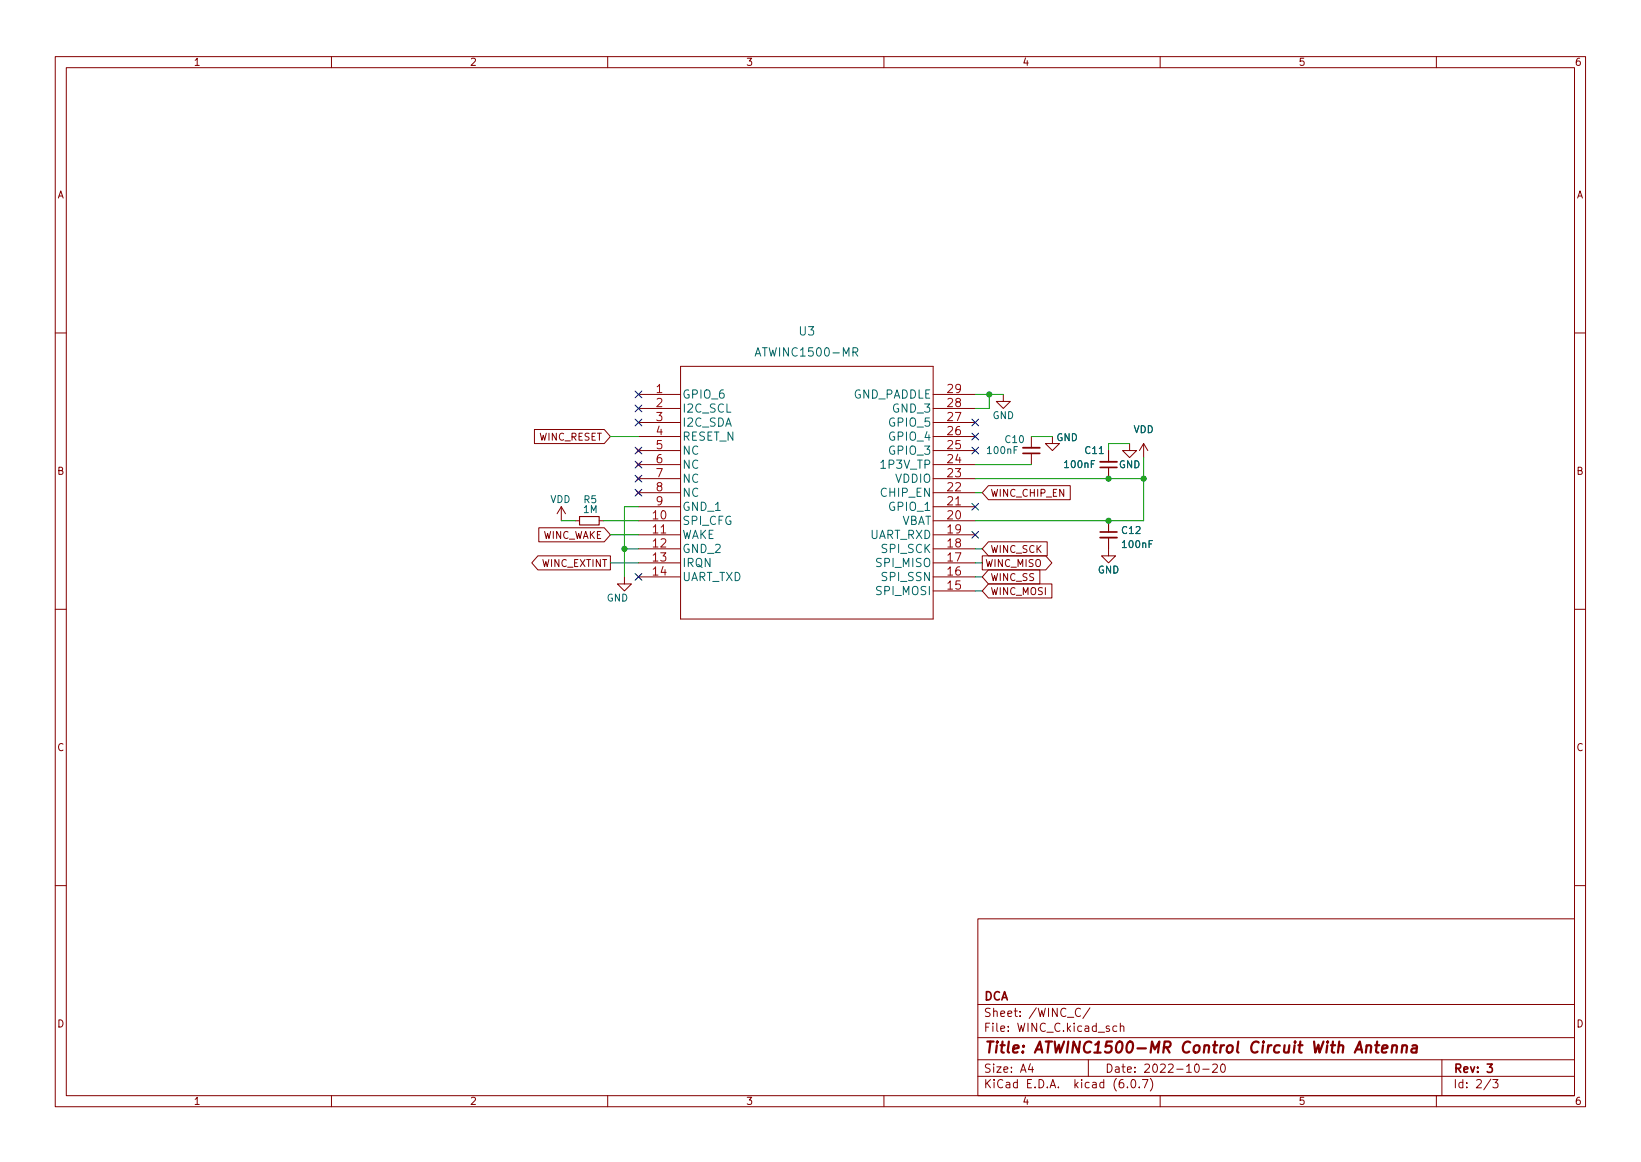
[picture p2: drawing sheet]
(kicad_sch (version 20211123) (generator eeschema)

 (paper "A4")

 (title_block
  (title "ATWINC1500-MR Control Circuit With Antenna")
  (date "2022-10-20")
  (rev "3")
  (company "DCA"))

 (lib_symbols
  (symbol "ATWINK1500REAL:ATWINC1500-MR210PB1961" (pin_names (offset 0.254)) (in_bom yes) (on_board yes)
   (property "Reference" "U" (id 0) (at 30.48 10.16 0) (effects (font (size 1.524 1.524))))
   (property "Value" "ATWINC1500-MR210PB1961" (id 1) (at 30.48 7.62 0) (effects (font (size 1.524 1.524))))
   (property "Footprint" "ATWINC15x0-MR210_MCH" (id 2) (at 30.48 6.096 0) (effects (font (size 1.524 1.524)) hide))
   (property "Datasheet" "" (id 3) (at 0 0 0) (effects (font (size 1.524 1.524))))
   (property "ki_locked" "" (id 4) (at 0 0 0) (effects (font (size 1.27 1.27))))
   (symbol "ATWINC1500-MR210PB1961_1_1"
    (polyline (pts (xy 7.62 -40.64) (xy 53.34 -40.64)) (stroke (width 0.127) (type default) (color 0 0 0 0)) (fill (type none)))
    (polyline (pts (xy 7.62 5.08) (xy 7.62 -40.64)) (stroke (width 0.127) (type default) (color 0 0 0 0)) (fill (type none)))
    (polyline (pts (xy 53.34 -40.64) (xy 53.34 5.08)) (stroke (width 0.127) (type default) (color 0 0 0 0)) (fill (type none)))
    (polyline (pts (xy 53.34 5.08) (xy 7.62 5.08)) (stroke (width 0.127) (type default) (color 0 0 0 0)) (fill (type none)))
    (pin bidirectional line (at 0 0 0) (length 7.62) (name "GPIO_6" (effects (font (size 1.4986 1.4986)))) (number "1" (effects (font (size 1.4986 1.4986)))))
    (pin input line (at 0 -22.86 0) (length 7.62) (name "SPI_CFG" (effects (font (size 1.4986 1.4986)))) (number "10" (effects (font (size 1.4986 1.4986)))))
    (pin input line (at 0 -25.4 0) (length 7.62) (name "WAKE" (effects (font (size 1.4986 1.4986)))) (number "11" (effects (font (size 1.4986 1.4986)))))
    (pin power_in line (at 0 -27.94 0) (length 7.62) (name "GND_2" (effects (font (size 1.4986 1.4986)))) (number "12" (effects (font (size 1.4986 1.4986)))))
    (pin output line (at 0 -30.48 0) (length 7.62) (name "IRQN" (effects (font (size 1.4986 1.4986)))) (number "13" (effects (font (size 1.4986 1.4986)))))
    (pin output line (at 0 -33.02 0) (length 7.62) (name "UART_TXD" (effects (font (size 1.4986 1.4986)))) (number "14" (effects (font (size 1.4986 1.4986)))))
    (pin input line (at 60.96 -35.56 180) (length 7.62) (name "SPI_MOSI" (effects (font (size 1.4986 1.4986)))) (number "15" (effects (font (size 1.4986 1.4986)))))
    (pin input line (at 60.96 -33.02 180) (length 7.62) (name "SPI_SSN" (effects (font (size 1.4986 1.4986)))) (number "16" (effects (font (size 1.4986 1.4986)))))
    (pin output line (at 60.96 -30.48 180) (length 7.62) (name "SPI_MISO" (effects (font (size 1.4986 1.4986)))) (number "17" (effects (font (size 1.4986 1.4986)))))
    (pin input line (at 60.96 -27.94 180) (length 7.62) (name "SPI_SCK" (effects (font (size 1.4986 1.4986)))) (number "18" (effects (font (size 1.4986 1.4986)))))
    (pin input line (at 60.96 -25.4 180) (length 7.62) (name "UART_RXD" (effects (font (size 1.4986 1.4986)))) (number "19" (effects (font (size 1.4986 1.4986)))))
    (pin bidirectional line (at 0 -2.54 0) (length 7.62) (name "I2C_SCL" (effects (font (size 1.4986 1.4986)))) (number "2" (effects (font (size 1.4986 1.4986)))))
    (pin power_in line (at 60.96 -22.86 180) (length 7.62) (name "VBAT" (effects (font (size 1.4986 1.4986)))) (number "20" (effects (font (size 1.4986 1.4986)))))
    (pin bidirectional line (at 60.96 -20.32 180) (length 7.62) (name "GPIO_1" (effects (font (size 1.4986 1.4986)))) (number "21" (effects (font (size 1.4986 1.4986)))))
    (pin input line (at 60.96 -17.78 180) (length 7.62) (name "CHIP_EN" (effects (font (size 1.4986 1.4986)))) (number "22" (effects (font (size 1.4986 1.4986)))))
    (pin power_in line (at 60.96 -15.24 180) (length 7.62) (name "VDDIO" (effects (font (size 1.4986 1.4986)))) (number "23" (effects (font (size 1.4986 1.4986)))))
    (pin unspecified line (at 60.96 -12.7 180) (length 7.62) (name "1P3V_TP" (effects (font (size 1.4986 1.4986)))) (number "24" (effects (font (size 1.4986 1.4986)))))
    (pin bidirectional line (at 60.96 -10.16 180) (length 7.62) (name "GPIO_3" (effects (font (size 1.4986 1.4986)))) (number "25" (effects (font (size 1.4986 1.4986)))))
    (pin bidirectional line (at 60.96 -7.62 180) (length 7.62) (name "GPIO_4" (effects (font (size 1.4986 1.4986)))) (number "26" (effects (font (size 1.4986 1.4986)))))
    (pin bidirectional line (at 60.96 -5.08 180) (length 7.62) (name "GPIO_5" (effects (font (size 1.4986 1.4986)))) (number "27" (effects (font (size 1.4986 1.4986)))))
    (pin power_in line (at 60.96 -2.54 180) (length 7.62) (name "GND_3" (effects (font (size 1.4986 1.4986)))) (number "28" (effects (font (size 1.4986 1.4986)))))
    (pin power_in line (at 60.96 0 180) (length 7.62) (name "GND_PADDLE" (effects (font (size 1.4986 1.4986)))) (number "29" (effects (font (size 1.4986 1.4986)))))
    (pin bidirectional line (at 0 -5.08 0) (length 7.62) (name "I2C_SDA" (effects (font (size 1.4986 1.4986)))) (number "3" (effects (font (size 1.4986 1.4986)))))
    (pin input line (at 0 -7.62 0) (length 7.62) (name "RESET_N" (effects (font (size 1.4986 1.4986)))) (number "4" (effects (font (size 1.4986 1.4986)))))
    (pin no_connect line (at 0 -10.16 0) (length 7.62) (name "NC" (effects (font (size 1.4986 1.4986)))) (number "5" (effects (font (size 1.4986 1.4986)))))
    (pin no_connect line (at 0 -12.7 0) (length 7.62) (name "NC" (effects (font (size 1.4986 1.4986)))) (number "6" (effects (font (size 1.4986 1.4986)))))
    (pin no_connect line (at 0 -15.24 0) (length 7.62) (name "NC" (effects (font (size 1.4986 1.4986)))) (number "7" (effects (font (size 1.4986 1.4986)))))
    (pin no_connect line (at 0 -17.78 0) (length 7.62) (name "NC" (effects (font (size 1.4986 1.4986)))) (number "8" (effects (font (size 1.4986 1.4986)))))
    (pin power_in line (at 0 -20.32 0) (length 7.62) (name "GND_1" (effects (font (size 1.4986 1.4986)))) (number "9" (effects (font (size 1.4986 1.4986)))))))
  (symbol "Device:C_Small" (pin_numbers hide) (pin_names (offset 0.254) hide) (in_bom yes) (on_board yes)
   (property "Reference" "C" (id 0) (at 0.254 1.778 0) (effects (font (size 1.27 1.27)) (justify left)))
   (property "Value" "C_Small" (id 1) (at 0.254 -2.032 0) (effects (font (size 1.27 1.27)) (justify left)))
   (property "Footprint" "" (id 2) (at 0 0 0) (effects (font (size 1.27 1.27)) hide))
   (property "Datasheet" "~" (id 3) (at 0 0 0) (effects (font (size 1.27 1.27)) hide))
   (symbol "C_Small_0_1"
    (polyline (pts (xy -1.524 -0.508) (xy 1.524 -0.508)) (stroke (width 0.3302) (type default) (color 0 0 0 0)) (fill (type none)))
    (polyline (pts (xy -1.524 0.508) (xy 1.524 0.508)) (stroke (width 0.3048) (type default) (color 0 0 0 0)) (fill (type none))))
   (symbol "C_Small_1_1"
    (pin passive line (at 0 2.54 270) (length 2.032) (name "~" (effects (font (size 1.27 1.27)))) (number "1" (effects (font (size 1.27 1.27)))))
    (pin passive line (at 0 -2.54 90) (length 2.032) (name "~" (effects (font (size 1.27 1.27)))) (number "2" (effects (font (size 1.27 1.27)))))))
  (symbol "Device:R_Small" (pin_numbers hide) (pin_names (offset 0.254) hide) (in_bom yes) (on_board yes)
   (property "Reference" "R" (id 0) (at 0.762 0.508 0) (effects (font (size 1.27 1.27)) (justify left)))
   (property "Value" "R_Small" (id 1) (at 0.762 -1.016 0) (effects (font (size 1.27 1.27)) (justify left)))
   (property "Footprint" "" (id 2) (at 0 0 0) (effects (font (size 1.27 1.27)) hide))
   (property "Datasheet" "~" (id 3) (at 0 0 0) (effects (font (size 1.27 1.27)) hide))
   (symbol "R_Small_0_1"
    (rectangle (start -0.762 1.778) (end 0.762 -1.778) (stroke (width 0.2032) (type default) (color 0 0 0 0)) (fill (type none))))
   (symbol "R_Small_1_1"
    (pin passive line (at 0 2.54 270) (length 0.762) (name "~" (effects (font (size 1.27 1.27)))) (number "1" (effects (font (size 1.27 1.27)))))
    (pin passive line (at 0 -2.54 90) (length 0.762) (name "~" (effects (font (size 1.27 1.27)))) (number "2" (effects (font (size 1.27 1.27)))))))
  (symbol "power:GND" (power) (pin_names (offset 0)) (in_bom yes) (on_board yes)
   (property "Reference" "#PWR" (id 0) (at 0 -6.35 0) (effects (font (size 1.27 1.27)) hide))
   (property "Value" "GND" (id 1) (at 0 -3.81 0) (effects (font (size 1.27 1.27))))
   (property "Footprint" "" (id 2) (at 0 0 0) (effects (font (size 1.27 1.27)) hide))
   (property "Datasheet" "" (id 3) (at 0 0 0) (effects (font (size 1.27 1.27)) hide))
   (symbol "GND_0_1"
    (polyline (pts (xy 0 0) (xy 0 -1.27) (xy 1.27 -1.27) (xy 0 -2.54) (xy -1.27 -1.27) (xy 0 -1.27)) (stroke (width 0) (type default) (color 0 0 0 0)) (fill (type none))))
   (symbol "GND_1_1"
    (pin power_in line (at 0 0 270) (length 0) hide (name "GND" (effects (font (size 1.27 1.27)))) (number "1" (effects (font (size 1.27 1.27)))))))
  (symbol "power:VDD" (power) (pin_names (offset 0)) (in_bom yes) (on_board yes)
   (property "Reference" "#PWR" (id 0) (at 0 -3.81 0) (effects (font (size 1.27 1.27)) hide))
   (property "Value" "VDD" (id 1) (at 0 3.81 0) (effects (font (size 1.27 1.27))))
   (property "Footprint" "" (id 2) (at 0 0 0) (effects (font (size 1.27 1.27)) hide))
   (property "Datasheet" "" (id 3) (at 0 0 0) (effects (font (size 1.27 1.27)) hide))
   (symbol "VDD_0_1"
    (polyline (pts (xy -0.762 1.27) (xy 0 2.54)) (stroke (width 0) (type default) (color 0 0 0 0)) (fill (type none)))
    (polyline (pts (xy 0 0) (xy 0 2.54)) (stroke (width 0) (type default) (color 0 0 0 0)) (fill (type none)))
    (polyline (pts (xy 0 2.54) (xy 0.762 1.27)) (stroke (width 0) (type default) (color 0 0 0 0)) (fill (type none))))
   (symbol "VDD_1_1"
    (pin power_in line (at 0 0 90) (length 0) hide (name "VDD" (effects (font (size 1.27 1.27)))) (number "1" (effects (font (size 1.27 1.27))))))))

 (junction (at 200.66 86.36) (diameter 0) (color 0 0 0 0))
 (junction (at 179.07 71.12) (diameter 0) (color 0 0 0 0))
 (junction (at 200.66 93.98) (diameter 0) (color 0 0 0 0))
 (junction (at 113.03 99.06) (diameter 0) (color 0 0 0 0))
 (junction (at 207.01 86.36) (diameter 0) (color 0 0 0 0))

 (no_connect (at 115.57 76.2))
 (no_connect (at 176.53 78.74))
 (no_connect (at 176.53 96.52))
 (no_connect (at 115.57 71.12))
 (no_connect (at 176.53 81.28))
 (no_connect (at 115.57 104.14))
 (no_connect (at 115.57 86.36))
 (no_connect (at 115.57 81.28))
 (no_connect (at 115.57 83.82))
 (no_connect (at 115.57 88.9))
 (no_connect (at 115.57 73.66))
 (no_connect (at 176.53 91.44))
 (no_connect (at 176.53 76.2))

 (wire (pts (xy 176.53 86.36) (xy 200.66 86.36)) (stroke (width 0) (type default) (color 0 0 0 0)))
 (wire (pts (xy 113.03 99.06) (xy 113.03 104.14)) (stroke (width 0) (type default) (color 0 0 0 0)))
 (wire (pts (xy 176.53 73.66) (xy 179.07 73.66)) (stroke (width 0) (type default) (color 0 0 0 0)))
 (wire (pts (xy 176.53 71.12) (xy 179.07 71.12)) (stroke (width 0) (type default) (color 0 0 0 0)))
 (wire (pts (xy 179.07 73.66) (xy 179.07 71.12)) (stroke (width 0) (type default) (color 0 0 0 0)))
 (wire (pts (xy 177.8 104.14) (xy 176.53 104.14)) (stroke (width 0) (type default) (color 0 0 0 0)))
 (wire (pts (xy 109.22 93.98) (xy 115.57 93.98)) (stroke (width 0) (type default) (color 0 0 0 0)))
 (wire (pts (xy 115.57 91.44) (xy 113.03 91.44)) (stroke (width 0) (type default) (color 0 0 0 0)))
 (wire (pts (xy 176.53 93.98) (xy 200.66 93.98)) (stroke (width 0) (type default) (color 0 0 0 0)))
 (wire (pts (xy 179.07 71.12) (xy 181.61 71.12)) (stroke (width 0) (type default) (color 0 0 0 0)))
 (wire (pts (xy 110.49 101.6) (xy 115.57 101.6)) (stroke (width 0) (type default) (color 0 0 0 0)))
 (wire (pts (xy 186.69 78.74) (xy 190.5 78.74)) (stroke (width 0) (type default) (color 0 0 0 0)))
 (wire (pts (xy 200.66 93.98) (xy 207.01 93.98)) (stroke (width 0) (type default) (color 0 0 0 0)))
 (wire (pts (xy 200.66 80.01) (xy 200.66 81.28)) (stroke (width 0) (type default) (color 0 0 0 0)))
 (wire (pts (xy 176.53 101.6) (xy 177.8 101.6)) (stroke (width 0) (type default) (color 0 0 0 0)))
 (wire (pts (xy 177.8 99.06) (xy 176.53 99.06)) (stroke (width 0) (type default) (color 0 0 0 0)))
 (wire (pts (xy 110.49 78.74) (xy 115.57 78.74)) (stroke (width 0) (type default) (color 0 0 0 0)))
 (wire (pts (xy 207.01 82.55) (xy 207.01 86.36)) (stroke (width 0) (type default) (color 0 0 0 0)))
 (wire (pts (xy 200.66 86.36) (xy 207.01 86.36)) (stroke (width 0) (type default) (color 0 0 0 0)))
 (wire (pts (xy 176.53 83.82) (xy 186.69 83.82)) (stroke (width 0) (type default) (color 0 0 0 0)))
 (wire (pts (xy 115.57 99.06) (xy 113.03 99.06)) (stroke (width 0) (type default) (color 0 0 0 0)))
 (wire (pts (xy 177.8 88.9) (xy 176.53 88.9)) (stroke (width 0) (type default) (color 0 0 0 0)))
 (wire (pts (xy 110.49 96.52) (xy 115.57 96.52)) (stroke (width 0) (type default) (color 0 0 0 0)))
 (wire (pts (xy 207.01 93.98) (xy 207.01 86.36)) (stroke (width 0) (type default) (color 0 0 0 0)))
 (wire (pts (xy 113.03 91.44) (xy 113.03 99.06)) (stroke (width 0) (type default) (color 0 0 0 0)))
 (wire (pts (xy 176.53 106.68) (xy 177.8 106.68)) (stroke (width 0) (type default) (color 0 0 0 0)))
 (wire (pts (xy 104.14 93.98) (xy 101.6 93.98)) (stroke (width 0) (type default) (color 0 0 0 0)))
 (wire (pts (xy 204.47 80.01) (xy 200.66 80.01)) (stroke (width 0) (type default) (color 0 0 0 0)))

 (global_label "WINC_EXTINT" (shape output) (at 110.49 101.6 180) (fields_autoplaced) (effects (font (size 1.27 1.27)) (justify right))
  (property "Intersheet References" "${INTERSHEET_REFS}" (id 0) (at 96.2236 101.5206 0) (effects (font (size 1.27 1.27)) (justify right) hide)))
 (global_label "WINC_RESET" (shape input) (at 110.49 78.74 180) (fields_autoplaced) (effects (font (size 1.27 1.27)) (justify right))
  (property "Intersheet References" "${INTERSHEET_REFS}" (id 0) (at 96.7074 78.6606 0) (effects (font (size 1.27 1.27)) (justify right) hide)))
 (global_label "WINC_SCK" (shape input) (at 177.8 99.06 0) (fields_autoplaced) (effects (font (size 1.27 1.27)) (justify left))
  (property "Intersheet References" "${INTERSHEET_REFS}" (id 0) (at 189.5869 98.9806 0) (effects (font (size 1.27 1.27)) (justify left) hide)))
 (global_label "WINC_MISO" (shape output) (at 177.8 101.6 0) (fields_autoplaced) (effects (font (size 1.27 1.27)) (justify left))
  (property "Intersheet References" "${INTERSHEET_REFS}" (id 0) (at 190.4336 101.5206 0) (effects (font (size 1.27 1.27)) (justify left) hide)))
 (global_label "WINC_SS" (shape input) (at 177.8 104.14 0) (fields_autoplaced) (effects (font (size 1.27 1.27)) (justify left))
  (property "Intersheet References" "${INTERSHEET_REFS}" (id 0) (at 188.2564 104.0606 0) (effects (font (size 1.27 1.27)) (justify left) hide)))
 (global_label "WINC_CHIP_EN" (shape input) (at 177.8 88.9 0) (fields_autoplaced) (effects (font (size 1.27 1.27)) (justify left))
  (property "Intersheet References" "${INTERSHEET_REFS}" (id 0) (at 193.7598 88.8206 0) (effects (font (size 1.27 1.27)) (justify left) hide)))
 (global_label "WINC_WAKE" (shape input) (at 110.49 96.52 180) (fields_autoplaced) (effects (font (size 1.27 1.27)) (justify right))
  (property "Intersheet References" "${INTERSHEET_REFS}" (id 0) (at 97.4936 96.4406 0) (effects (font (size 1.27 1.27)) (justify right) hide)))
 (global_label "WINC_MOSI" (shape input) (at 177.8 106.68 0) (fields_autoplaced) (effects (font (size 1.27 1.27)) (justify left))
  (property "Intersheet References" "${INTERSHEET_REFS}" (id 0) (at 190.4336 106.6006 0) (effects (font (size 1.27 1.27)) (justify left) hide)))

 (symbol (lib_id "Device:C_Small") (at 186.69 81.28 180) (unit 1) (in_bom yes) (on_board yes)
  (property "Reference" "C10" (id 0) (at 181.7228 79.2698 0) (effects (font (size 1.27 1.27)) (justify right)))
  (property "Value" "100nF" (id 1) (at 178.41 81.2532 0) (effects (font (size 1.27 1.27)) (justify right)))
  (property "Footprint" "Capacitor_SMD:C_0402_1005Metric" (id 2) (at 186.69 81.28 0) (effects (font (size 1.27 1.27)) hide))
  (property "Datasheet" "~" (id 3) (at 186.69 81.28 0) (effects (font (size 1.27 1.27)) hide)) (pin "1") (pin "2"))

 (symbol (lib_id "Device:C_Small") (at 200.66 83.82 180) (unit 1) (in_bom yes) (on_board yes)
  (property "Reference" "C11" (id 0) (at 196.19 81.2532 0) (effects (font (size 1.27 1.27)) (justify right)))
  (property "Value" "100nF" (id 1) (at 192.38 83.7932 0) (effects (font (size 1.27 1.27)) (justify right)))
  (property "Footprint" "Capacitor_SMD:C_0402_1005Metric" (id 2) (at 200.66 83.82 0) (effects (font (size 1.27 1.27)) hide))
  (property "Datasheet" "~" (id 3) (at 200.66 83.82 0) (effects (font (size 1.27 1.27)) hide)) (pin "1") (pin "2"))

 (symbol (lib_id "Device:C_Small") (at 200.66 96.52 0) (unit 1) (in_bom yes) (on_board yes)
  (property "Reference" "C12" (id 0) (at 202.8402 95.7203 0) (effects (font (size 1.27 1.27)) (justify left)))
  (property "Value" "100nF" (id 1) (at 202.8402 98.2603 0) (effects (font (size 1.27 1.27)) (justify left)))
  (property "Footprint" "Capacitor_SMD:C_0402_1005Metric" (id 2) (at 200.66 96.52 0) (effects (font (size 1.27 1.27)) hide))
  (property "Datasheet" "~" (id 3) (at 200.66 96.52 0) (effects (font (size 1.27 1.27)) hide)) (pin "1") (pin "2"))

 (symbol (lib_id "power:VDD") (at 207.01 82.55 0) (unit 1) (in_bom yes) (on_board yes) (fields_autoplaced)
  (property "Reference" "#PWR0113" (id 0) (at 207.01 86.36 0) (effects (font (size 1.27 1.27)) hide))
  (property "Value" "VDD" (id 1) (at 207.01 77.47 0))
  (property "Footprint" "" (id 2) (at 207.01 82.55 0) (effects (font (size 1.27 1.27)) hide))
  (property "Datasheet" "" (id 3) (at 207.01 82.55 0) (effects (font (size 1.27 1.27)) hide)) (pin "1"))

 (symbol (lib_id "power:VDD") (at 101.6 93.98 0) (unit 1) (in_bom yes) (on_board yes)
  (property "Reference" "#PWR0118" (id 0) (at 101.6 97.79 0) (effects (font (size 1.27 1.27)) hide))
  (property "Value" "VDD" (id 1) (at 101.4402 90.1129 0))
  (property "Footprint" "" (id 2) (at 101.6 93.98 0) (effects (font (size 1.27 1.27)) hide))
  (property "Datasheet" "" (id 3) (at 101.6 93.98 0) (effects (font (size 1.27 1.27)) hide)) (pin "1"))

 (symbol (lib_id "Device:R_Small") (at 106.68 93.98 90) (unit 1) (in_bom yes) (on_board yes)
  (property "Reference" "R5" (id 0) (at 106.8435 90.1497 90))
  (property "Value" "1M" (id 1) (at 106.8599 91.9342 90))
  (property "Footprint" "Resistor_SMD:R_0402_1005Metric" (id 2) (at 106.68 93.98 0) (effects (font (size 1.27 1.27)) hide))
  (property "Datasheet" "~" (id 3) (at 106.68 93.98 0) (effects (font (size 1.27 1.27)) hide)) (pin "1") (pin "2"))

 (symbol (lib_id "ATWINK1500REAL:ATWINC1500-MR210PB1961") (at 115.57 71.12 0) (unit 1) (in_bom yes) (on_board yes) (fields_autoplaced)
  (property "Reference" "U3" (id 0) (at 146.05 59.69 0) (effects (font (size 1.524 1.524))))
  (property "Value" "ATWINC1500-MR" (id 1) (at 146.05 63.5 0) (effects (font (size 1.524 1.524))))
  (property "Footprint" "ATWINK1500REAL:ATWINC1500-MR210PB1961" (id 2) (at 146.05 65.024 0) (effects (font (size 1.524 1.524)) hide))
  (property "Datasheet" "" (id 3) (at 115.57 71.12 0) (effects (font (size 1.524 1.524)) hide)) (pin "1") (pin "10") (pin "11") (pin "12") (pin "13") (pin "14") (pin "15") (pin "16") (pin "17") (pin "18") (pin "19") (pin "2") (pin "20") (pin "21") (pin "22") (pin "23") (pin "24") (pin "25") (pin "26") (pin "27") (pin "28") (pin "29") (pin "3") (pin "4") (pin "5") (pin "6") (pin "7") (pin "8") (pin "9"))

 (symbol (lib_id "power:GND") (at 200.66 99.06 0) (unit 1) (in_bom yes) (on_board yes)
  (property "Reference" "#PWR0115" (id 0) (at 200.66 105.41 0) (effects (font (size 1.27 1.27)) hide))
  (property "Value" "GND" (id 1) (at 200.66 102.87 0))
  (property "Footprint" "" (id 2) (at 200.66 99.06 0) (effects (font (size 1.27 1.27)) hide))
  (property "Datasheet" "" (id 3) (at 200.66 99.06 0) (effects (font (size 1.27 1.27)) hide)) (pin "1"))

 (symbol (lib_id "power:GND") (at 113.03 104.14 0) (unit 1) (in_bom yes) (on_board yes)
  (property "Reference" "#PWR0117" (id 0) (at 113.03 110.49 0) (effects (font (size 1.27 1.27)) hide))
  (property "Value" "GND" (id 1) (at 111.76 107.95 0))
  (property "Footprint" "" (id 2) (at 113.03 104.14 0) (effects (font (size 1.27 1.27)) hide))
  (property "Datasheet" "" (id 3) (at 113.03 104.14 0) (effects (font (size 1.27 1.27)) hide)) (pin "1"))

 (symbol (lib_id "power:GND") (at 181.61 71.12 0) (unit 1) (in_bom yes) (on_board yes)
  (property "Reference" "#PWR0112" (id 0) (at 181.61 77.47 0) (effects (font (size 1.27 1.27)) hide))
  (property "Value" "GND" (id 1) (at 181.61 74.93 0))
  (property "Footprint" "" (id 2) (at 181.61 71.12 0) (effects (font (size 1.27 1.27)) hide))
  (property "Datasheet" "" (id 3) (at 181.61 71.12 0) (effects (font (size 1.27 1.27)) hide)) (pin "1"))

 (symbol (lib_id "power:GND") (at 190.5 78.74 0) (unit 1) (in_bom yes) (on_board yes)
  (property "Reference" "#PWR0116" (id 0) (at 190.5 85.09 0) (effects (font (size 1.27 1.27)) hide))
  (property "Value" "GND" (id 1) (at 193.1566 78.9198 0))
  (property "Footprint" "" (id 2) (at 190.5 78.74 0) (effects (font (size 1.27 1.27)) hide))
  (property "Datasheet" "" (id 3) (at 190.5 78.74 0) (effects (font (size 1.27 1.27)) hide)) (pin "1"))

 (symbol (lib_id "power:GND") (at 204.47 80.01 0) (unit 1) (in_bom yes) (on_board yes)
  (property "Reference" "#PWR0114" (id 0) (at 204.47 86.36 0) (effects (font (size 1.27 1.27)) hide))
  (property "Value" "GND" (id 1) (at 204.47 83.82 0))
  (property "Footprint" "" (id 2) (at 204.47 80.01 0) (effects (font (size 1.27 1.27)) hide))
  (property "Datasheet" "" (id 3) (at 204.47 80.01 0) (effects (font (size 1.27 1.27)) hide)) (pin "1")))
